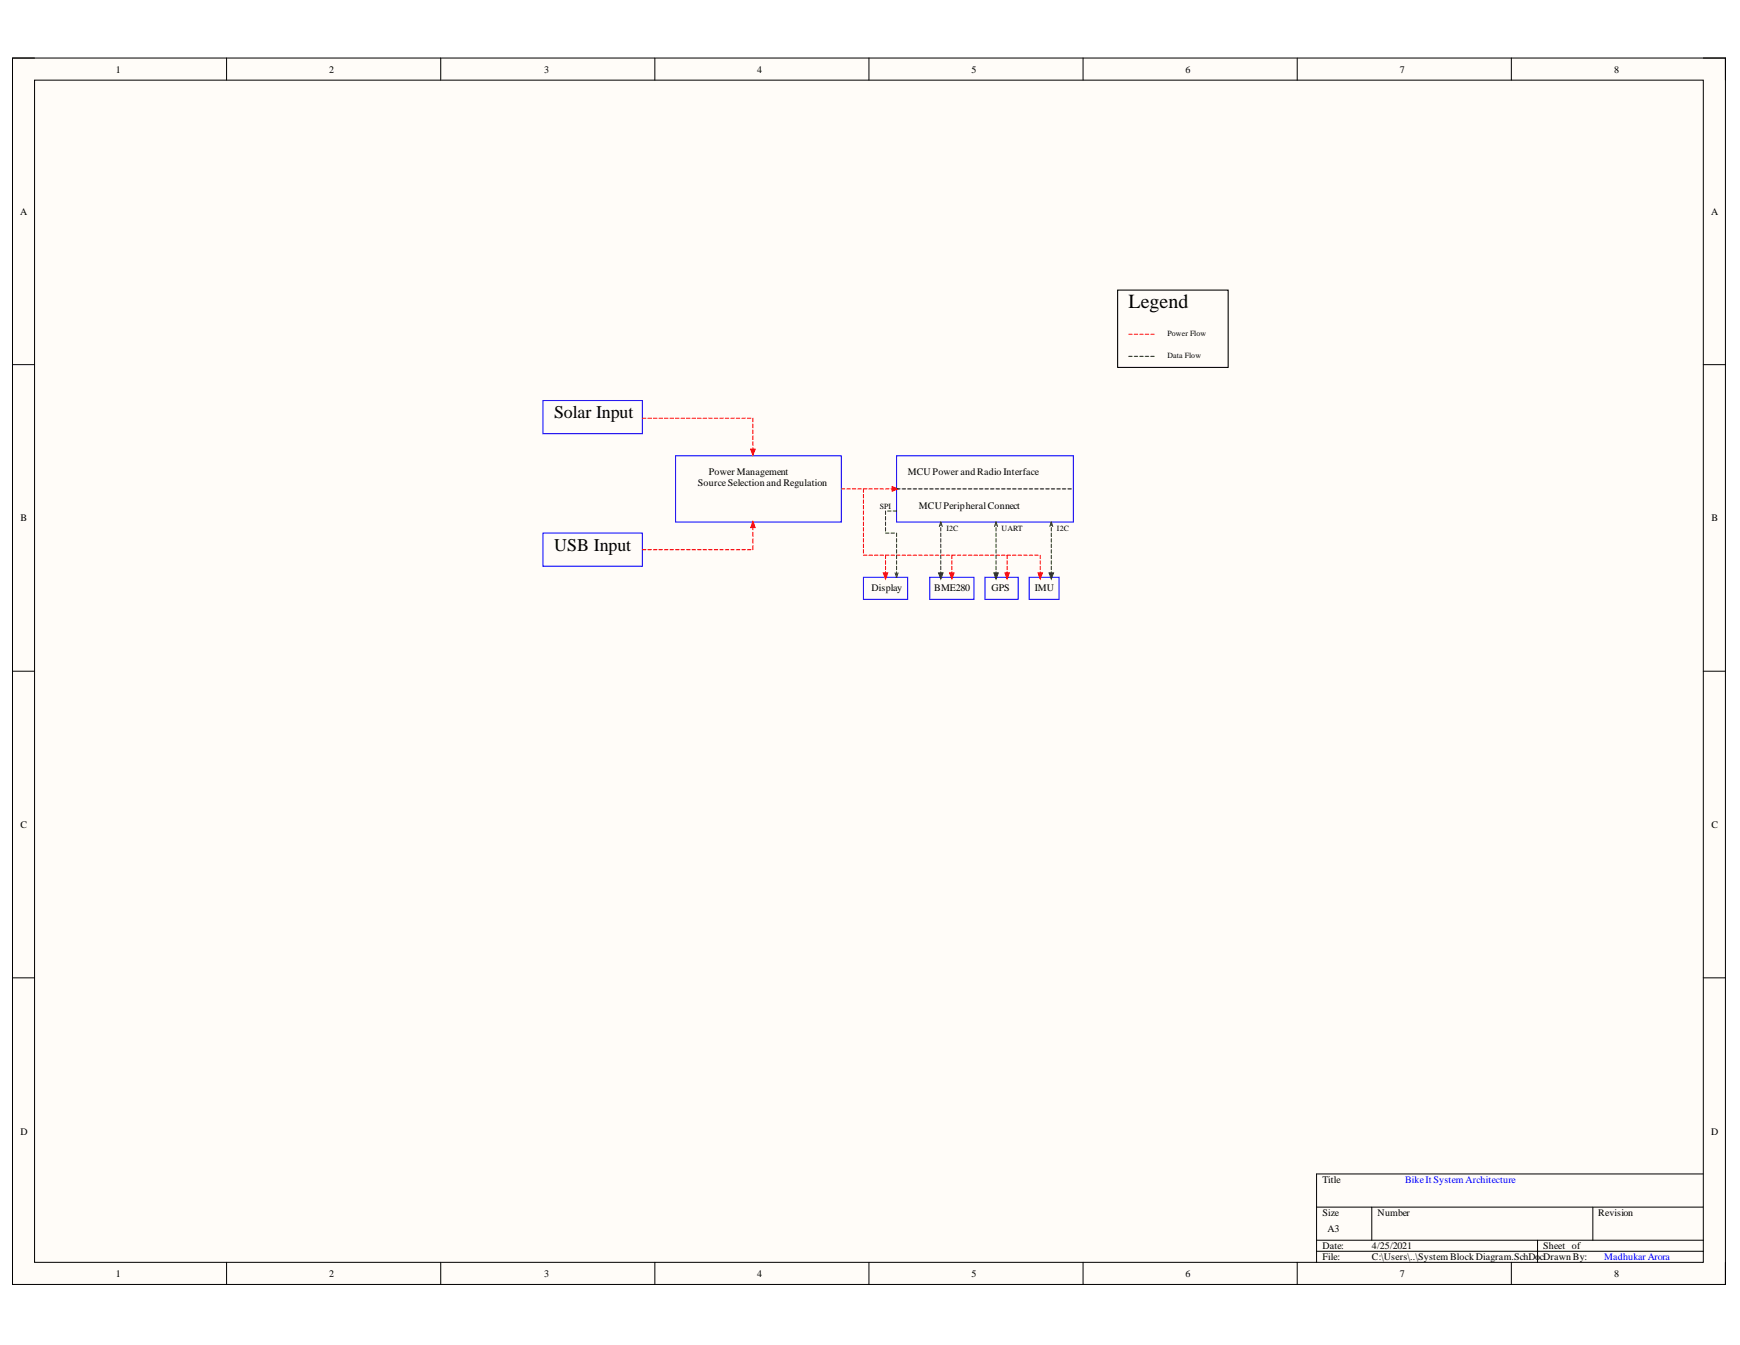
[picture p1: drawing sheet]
<svg xmlns="http://www.w3.org/2000/svg" width="279mm" height="216mm" viewBox="0 0 279 216" stroke-linecap="round" stroke-linejoin="round" font-family="sans-serif">
<path d="M2 9.3h275.1v196.9h-275.1z" fill-rule="evenodd" fill="#fffcf8"/>
<path d="M2 9.3h275.1v196.9h-275.1z" fill="none" stroke="#000" stroke-width=".16"/>
<path d="M5.5 12.9h268v189.7h-268z" fill-rule="evenodd" fill="#fffcf8"/>
<g fill="none" stroke="#000" stroke-width=".16">
<path d="M2 9.3h3.5M5.5 12.9h268v189.7h-268zM36.4 9.3v3.6M70.8 9.3v3.6M105.1 9.3v3.6M139.5 9.3v3.6M173.9 9.3v3.6M208.3 9.3v3.6M242.7 9.3v3.6M273.5 9.3h3.6v3.6M2 58.5h3.5M273.5 58.5h3.6"/>
<path d="M2 107.7h3.5M273.5 107.7h3.6M2 157h3.5M273.5 157h3.6M211.4 193.8h62.1M211.4 199.1h62.1M220.3 193.8v5.3M246.9 199.1v3.5M255.8 193.8v5.3M273.5 188.4h-62.1v14.2M36.4 202.6v3.6M70.8 202.6v3.6"/>
<path d="M105.2 202.6v3.6M139.5 202.6v3.6M173.9 202.6v3.6M208.3 202.6v3.6M211.4 200.9h62.1M242.7 202.6v3.6M277.1 202.6v3.6"/>
</g>
<path d="M87.2 64.3h16v5.3h-16zM108.5 73.2h26.6v10.6h-26.6zM144 73.2h28.4v10.6h-28.4zM87.2 85.6h16v5.3h-16z" fill="none" stroke="#00f" stroke-width=".17"/>
<path d="M135.1 78.5h.5M136 78.5h.5M136.9 78.5h.5M137.8 78.5h.5M138.6 78.5h.6M139.5 78.5h.6M140.4 78.5h.6M141.3 78.5h.6M142.2 78.5h.5M143.1 78.5h.5" fill="none" stroke="#f00" stroke-width=".17"/>
<path d="M143.3 78.1l.9 .4-.9 .3z" fill="#f00"/>
<g fill="none" stroke="#f00" stroke-width=".17">
<path d="M103.2 67.1h.5M104 67.1h.6M104.9 67.1h.6M105.8 67.1h.6M106.7 67.1h.6M107.6 67.1h.5M108.5 67.1h.5M109.4 67.1h.5M110.2 67.1h.6M111.1 67.1h.6M112 67.1h.6M112.9 67.1h.6"/>
<path d="M113.8 67.1h.6M114.7 67.1h.5M115.6 67.1h.5M116.5 67.1h.5M117.3 67.1h.6M118.2 67.1h.6M119.1 67.1h.6M120 67.1h.6M120.9 67.1v.6M120.9 68.1v.6M120.9 69v.6M120.9 70v.6"/>
<path d="M120.9 70.9v.6M120.9 71.9v.6M143.3 78.1l.9 .4-.9 .3z"/>
</g>
<g fill="none" stroke="#000" stroke-width=".16">
<path d="M144 78.5h.5M144.9 78.5h.5M145.7 78.5h.6M146.6 78.5h.6M147.5 78.5h.6M148.4 78.5h.6M149.3 78.5h.5M150.2 78.5h.5M151.1 78.5h.5M152 78.5h.5M152.8 78.5h.6M153.7 78.5h.6"/>
<path d="M154.6 78.5h.6M155.5 78.5h.6M156.4 78.5h.5M157.3 78.5h.5M158.2 78.5h.5M159.1 78.5h.5M159.9 78.5h.6M160.8 78.5h.6M161.7 78.5h.6M162.6 78.5h.6M163.5 78.5h.5M164.4 78.5h.5"/>
<path d="M165.3 78.5h.5M166.2 78.5h.5M167 78.5h.6M167.9 78.5h.6M168.8 78.5h.6M169.7 78.5h.6M170.6 78.5h.5M171.5 78.5h.5"/>
</g>
<path d="M138.6 92.7h7.1v3.5h-7.1zM149.3 92.7h7.1v3.5h-7.1zM158.2 92.7h5.3v3.5h-5.3zM165.3 92.7h4.8v3.5h-4.8z" fill="none" stroke="#00f" stroke-width=".17"/>
<path d="M120.5 72.1h.8l-.4 1z" fill="#f00"/>
<g fill="none" stroke="#f00" stroke-width=".17">
<path d="M120.5 72.1h.8l-.4 1zM103.2 88.2h.5M104 88.2h.6M104.9 88.2h.6M105.8 88.2h.6M106.7 88.2h.6M107.6 88.2h.5M108.5 88.2h.5M109.4 88.2h.5M110.2 88.2h.6M111.1 88.2h.6M112 88.2h.6"/>
<path d="M112.9 88.2h.6M113.8 88.2h.6M114.7 88.2h.5M115.6 88.2h.5M116.5 88.2h.5M117.3 88.2h.6M118.2 88.2h.6M119.1 88.2h.6M120 88.2h.6M120.9 84.4v.6M120.9 85.4v.7M120.9 86.5v.7"/>
<path d="M120.9 87.6v.6"/>
</g>
<path d="M120.9 83.7l.4 1h-.8z" fill="#f00"/>
<g fill="none" stroke="#f00" stroke-width=".17">
<path d="M138.6 78.5v.5M138.6 79.4v.5M120.9 83.7l.4 1h-.8zM138.6 80.3v.5M138.6 81.1v.6M138.6 82v.6M138.6 82.9v.6M138.6 83.8v.6M138.6 84.7v.5M138.6 85.6v.5M138.6 86.5v.5M138.6 87.3v.6"/>
<path d="M138.6 88.2v.6M138.6 89.1h.6M139.5 89.1h.6M140.4 89.1h.6M141.3 89.1h.6M142.2 89.1h.5M143.1 89.1h.5M144 89.1h.5M144.9 89.1h.5M145.7 89.1h.6M146.6 89.1h.6M147.5 89.1h.6"/>
<path d="M148.4 89.1h.6M149.3 89.1h.5M150.2 89.1h.5M151.1 89.1h.5M152 89.1h.5M152.8 89.1h.6M153.7 89.1h.6M154.6 89.1h.6M155.5 89.1h.6M156.4 89.1h.5M157.3 89.1h.5M158.2 89.1h.5"/>
<path d="M159.1 89.1h.5M159.9 89.1h.6M160.8 89.1h.6M161.7 89.1h.6M162.6 89.1h.6M163.5 89.1h.5M164.4 89.1h.5M165.3 89.1h.5M166.2 89.1h.5M167 89.1v.6M167 90v.6M167 90.9v.6"/>
<path d="M167 91.8v.5"/>
</g>
<path d="M166.7 92h.7l-.4 .9z" fill="#f00"/>
<path d="M142.2 89.1v.6M142.2 90v.6M142.2 90.9v.6M142.2 91.8v.5M166.7 92h.7l-.4 .9z" fill="none" stroke="#f00" stroke-width=".17"/>
<path d="M141.8 92h.7l-.3 .9z" fill="#f00"/>
<path d="M141.8 92h.7l-.3 .9zM152.8 89.1v.6M152.8 90v.6M152.8 90.9v.6M152.8 91.8v.5" fill="none" stroke="#f00" stroke-width=".17"/>
<path d="M152.5 92h.7l-.4 .9z" fill="#f00"/>
<path d="M152.5 92h.7l-.4 .9zM161.7 89.1v.6M161.7 90v.6M161.7 90.9v.6M161.7 91.8v.5" fill="none" stroke="#f00" stroke-width=".17"/>
<path d="M161.4 92h.7l-.4 .9z" fill="#f00"/>
<path d="M161.4 92h.7l-.4 .9z" fill="none" stroke="#f00" stroke-width=".17"/>
<path d="M151.1 83.8v.6M151.1 84.7v.5M151.1 85.6v.5M151.1 86.5v.5M151.1 87.3v.6M151.1 88.2v.6M151.1 89.1v.6M151.1 90v.6M151.1 90.9v.6M151.1 91.8v.5M151.1 83.8l-.3 .7M151.1 83.8l.2 .7" fill="none" stroke="#274e13" stroke-width=".17"/>
<path d="M150.7 92h.7l-.3 .9z" fill="#274e13"/>
<g fill="none" stroke="#274e13" stroke-width=".17">
<path d="M150.7 92h.7l-.3 .9zM159.9 83.8v.6M159.9 84.7v.5M159.9 85.6v.5M159.9 86.5v.5M159.9 87.3v.6M159.9 88.2v.6M159.9 89.1v.6M159.9 90v.6M159.9 90.9v.6M159.9 91.8v.5M159.9 83.8l-.2 .7"/>
<path d="M159.9 83.8l.3 .7"/>
</g>
<path d="M159.6 92h.7l-.4 .9z" fill="#274e13"/>
<g fill="none" stroke="#274e13" stroke-width=".17">
<path d="M159.6 92h.7l-.4 .9zM168.8 83.8v.6M168.8 84.7v.5M168.8 85.6v.5M168.8 86.5v.5M168.8 87.3v.6M168.8 88.2v.6M168.8 89.1v.6M168.8 90v.6M168.8 90.9v.6M168.8 91.8v.5M168.8 83.8l-.2 .7"/>
<path d="M168.8 83.8l.2 .7"/>
</g>
<path d="M168.5 92h.7l-.4 .9z" fill="#274e13"/>
<g fill="none" stroke="#274e13" stroke-width=".17">
<path d="M181.2 57.2h.6M182.1 57.2h.6M183 57.2h.6M183.9 57.2h.6M184.8 57.2h.5M142.2 82v.6M142.2 82.9v.6M142.2 83.8v.6M142.2 84.7v.5M142.2 85.6h.5M142.5 82h.6M143.1 85.6h.5"/>
<path d="M143.4 82h.6M143.7 92l.3 .7 .2-.7M144 85.6v.5M144 86.5v.5M144 87.3v.6M144 88.2v.6M144 89.1v.6M144 90v.6M144 90.9v.6M144 91.8v.5M168.5 92h.7l-.4 .9z"/>
</g>
<path d="M179.5 46.6h17.7v12.4h-17.7z" fill="none" stroke="#000" stroke-width=".17"/>
<path d="M181.2 53.7h.6M182.1 53.7h.6M183 53.7h.6M183.9 53.7h.6M184.8 53.7h.5" fill="none" stroke="#f00" stroke-width=".17"/>
<text font-size="3.2" x="181.2" y="49.4">Legend</text>
<g font-size="2.9">
<text x="89" y="67.2">Solar Input</text>
<text x="89" y="88.5">USB Input</text>
</g>
<g font-size="1.6">
<text x="18.6" y="11.7">1</text>
<text x="52.9" y="11.7">2</text>
<text x="87.4" y="11.7">3</text>
<text x="121.6" y="11.7">4</text>
<text x="156" y="11.7">5</text>
<text x="190.4" y="11.7">6</text>
<text x="224.8" y="11.7">7</text>
<text x="259.2" y="11.7">8</text>
<text x="3.2" y="34.5">A</text>
<text x="274.7" y="34.5">A</text>
<text x="113.8" y="76.3">Power Management</text>
<text x="145.8" y="76.3">MCU Power and Radio Interface</text>
<text x="3.3" y="83.7">B</text>
<text x="112" y="78.1">SourceSelection and Regulation</text>
<text x="147.6" y="81.6">MCU PeripheralConnect</text>
<text x="274.8" y="83.7">B</text>
<text x="140" y="94.8">Display</text>
<text x="150" y="94.8">BME280</text>
<text x="159.2" y="94.8">GPS</text>
<text x="166.2" y="94.8">IMU</text>
<text x="3.3" y="132.8">C</text>
<text x="274.8" y="132.8">C</text>
<text x="3.3" y="182.1">D</text>
<text x="274.7" y="182.1">D</text>
<text x="212.3" y="189.9">Title</text>
<text x="212.3" y="195.1">Size</text>
<text x="213.2" y="197.8">A3</text>
<text x="221.2" y="195.1">Number</text>
<text x="256.6" y="195.1">Revision</text>
<text x="212.3" y="200.5">Date:</text>
<text x="212.3" y="202.2">File:</text>
<text x="220.3" y="200.5">4/25/2021</text>
<text x="220.3" y="202.2">C:\Users\..\SystemBlock Diagram.SchDo</text>
<text x="247.3" y="202.2">cDrawn By:</text>
<text x="247.8" y="200.5">Sheet of</text>
<text x="18.6" y="204.9">1</text>
<text x="52.9" y="204.9">2</text>
<text x="87.4" y="204.9">3</text>
<text x="121.6" y="204.9">4</text>
<text x="156" y="204.9">5</text>
<text x="190.4" y="204.9">6</text>
<text x="224.8" y="204.9">7</text>
<text x="259.2" y="204.9">8</text>
</g>
<g font-size="1.6" fill="#00f">
<text x="225.6" y="189.9">BikeIt SystemArchitecture</text>
<text x="257.6" y="202.2">Madhukar Arora</text>
</g>
<g font-size="1.3">
<text x="187.5" y="53.9">Power Flow</text>
<text x="187.5" y="57.5">Data Flow</text>
<text x="141.3" y="81.7">SPI</text>
<text x="152" y="85.3">I2C</text>
<text x="160.8" y="85.3">UART</text>
<text x="169.7" y="85.3">I2C</text>
</g>
</svg>
